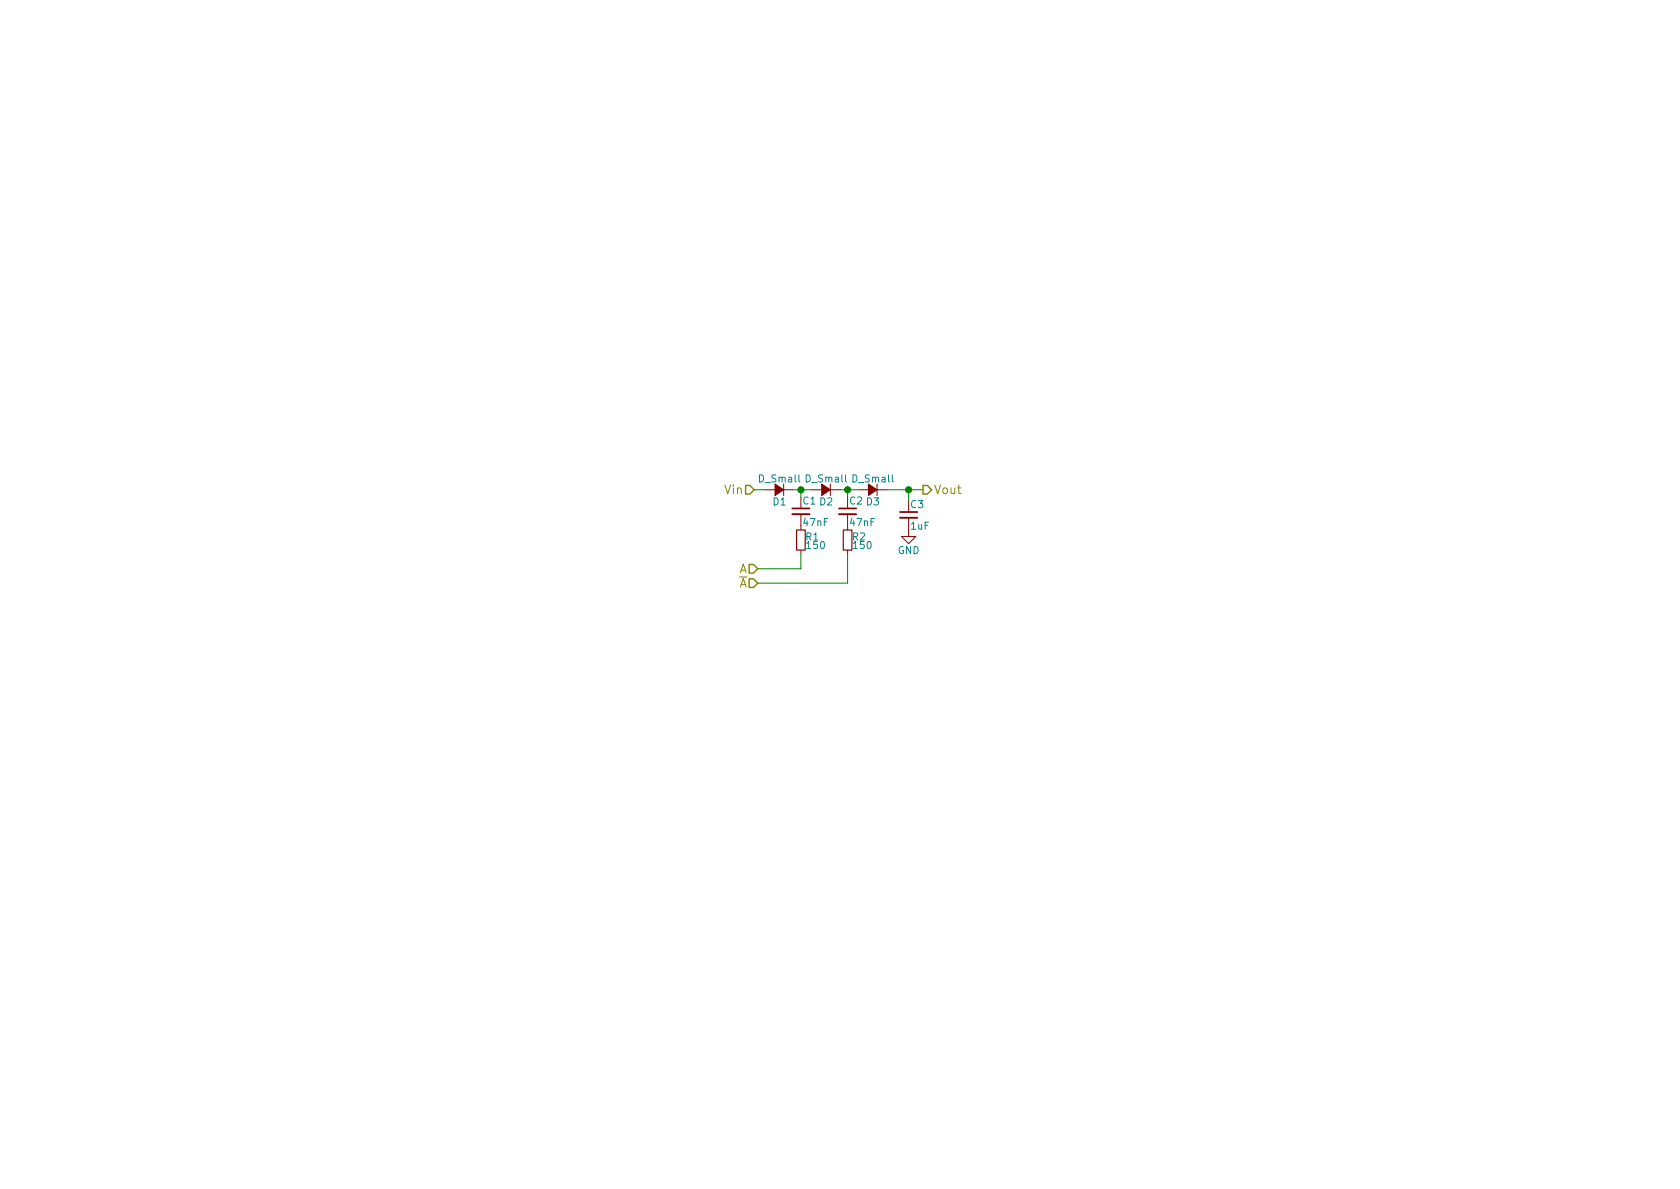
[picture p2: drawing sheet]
EESchema Schematic File Version 2
LIBS:power
LIBS:device
LIBS:transistors
LIBS:conn
LIBS:linear
LIBS:regul
LIBS:74xx
LIBS:cmos4000
LIBS:adc-dac
LIBS:memory
LIBS:xilinx
LIBS:microcontrollers
LIBS:dsp
LIBS:microchip
LIBS:analog_switches
LIBS:motorola
LIBS:texas
LIBS:intel
LIBS:audio
LIBS:interface
LIBS:digital-audio
LIBS:philips
LIBS:display
LIBS:cypress
LIBS:siliconi
LIBS:opto
LIBS:atmel
LIBS:contrib
LIBS:valves
LIBS:PWM10-cache
EELAYER 25 0
EELAYER END
$Descr A4 11693 8268
encoding utf-8
Sheet 2 7
Title ""
Date ""
Rev ""
Comp ""
Comment1 ""
Comment2 ""
Comment3 ""
Comment4 ""
$EndDescr
$Comp
L D_Small D1
U 1 1
P 5425 3400
F 0 "D1" H 5375 3480 50  0000 L CNN
F 1 "D_Small" H 5275 3320 50  0000 L CNN
F 2 "Diodes_SMD:D_SOD-123" V 5425 3400 50  0001 C CNN
F 3 "" V 5425 3400 50  0000 C CNN
	1    5425 3400
	-1   0    0    1   
$EndComp
$Comp
L D_Small D2
U 1 1
P 5750 3400
F 0 "D2" H 5700 3480 50  0000 L CNN
F 1 "D_Small" H 5600 3320 50  0000 L CNN
F 2 "Diodes_SMD:D_SOD-123" V 5750 3400 50  0001 C CNN
F 3 "" V 5750 3400 50  0000 C CNN
	1    5750 3400
	-1   0    0    1   
$EndComp
$Comp
L D_Small D3
U 1 1
P 6075 3400
F 0 "D3" H 6025 3480 50  0000 L CNN
F 1 "D_Small" H 5925 3320 50  0000 L CNN
F 2 "Diodes_SMD:D_SOD-123" V 6075 3400 50  0001 C CNN
F 3 "" V 6075 3400 50  0000 C CNN
	1    6075 3400
	-1   0    0    1   
$EndComp
Wire Wire Line
	5525 3400 5650 3400
Wire Wire Line
	5850 3400 5975 3400
Wire Wire Line
	6175 3400 6425 3400
$Comp
L C_Small C3
U 1 1
P 6325 3575
F 0 "C3" H 6335 3645 50  0000 L CNN
F 1 "1uF" H 6335 3495 50  0000 L CNN
F 2 "Capacitors_SMD:C_0805_HandSoldering" H 6325 3575 50  0001 C CNN
F 3 "" H 6325 3575 50  0000 C CNN
	1    6325 3575
	1    0    0    -1  
$EndComp
$Comp
L GND #PWR013
U 1 1
P 6325 3675
F 0 "#PWR013" H 6325 3425 50  0001 C CNN
F 1 "GND" H 6325 3525 50  0000 C CNN
F 2 "" H 6325 3675 50  0000 C CNN
F 3 "" H 6325 3675 50  0000 C CNN
	1    6325 3675
	1    0    0    -1  
$EndComp
Wire Wire Line
	5250 3400 5325 3400
Connection ~ 6325 3400
$Comp
L C_Small C2
U 1 1
P 5900 3550
F 0 "C2" H 5910 3620 50  0000 L CNN
F 1 "47nF" H 5910 3470 50  0000 L CNN
F 2 "Capacitors_SMD:C_0805_HandSoldering" H 5900 3550 50  0001 C CNN
F 3 "" H 5900 3550 50  0000 C CNN
	1    5900 3550
	1    0    0    -1  
$EndComp
Wire Wire Line
	5575 3450 5575 3400
Connection ~ 5575 3400
Wire Wire Line
	5900 3450 5900 3400
Connection ~ 5900 3400
$Comp
L C_Small C1
U 1 1
P 5575 3550
F 0 "C1" H 5585 3620 50  0000 L CNN
F 1 "47nF" H 5585 3470 50  0000 L CNN
F 2 "Capacitors_SMD:C_0805_HandSoldering" H 5575 3550 50  0001 C CNN
F 3 "" H 5575 3550 50  0000 C CNN
	1    5575 3550
	1    0    0    -1  
$EndComp
$Comp
L R_Small R1
U 1 1
P 5575 3750
F 0 "R1" H 5605 3770 50  0000 L CNN
F 1 "150" H 5605 3710 50  0000 L CNN
F 2 "Resistors_SMD:R_0603_HandSoldering" H 5575 3750 50  0001 C CNN
F 3 "" H 5575 3750 50  0000 C CNN
	1    5575 3750
	1    0    0    -1  
$EndComp
$Comp
L R_Small R2
U 1 1
P 5900 3750
F 0 "R2" H 5930 3770 50  0000 L CNN
F 1 "150" H 5930 3710 50  0000 L CNN
F 2 "Resistors_SMD:R_0603_HandSoldering" H 5900 3750 50  0001 C CNN
F 3 "" H 5900 3750 50  0000 C CNN
	1    5900 3750
	1    0    0    -1  
$EndComp
Wire Wire Line
	5575 3850 5575 3950
Wire Wire Line
	5575 3950 5275 3950
Wire Wire Line
	5900 3850 5900 4050
Wire Wire Line
	5900 4050 5275 4050
Text HLabel 5275 3950 0    60   Input ~ 0
A
Text HLabel 5275 4050 0    60   Input ~ 0
~A
Wire Wire Line
	6325 3400 6325 3475
Text HLabel 5250 3400 0    60   Input ~ 0
Vin
Text HLabel 6425 3400 2    60   Output ~ 0
Vout
$EndSCHEMATC
